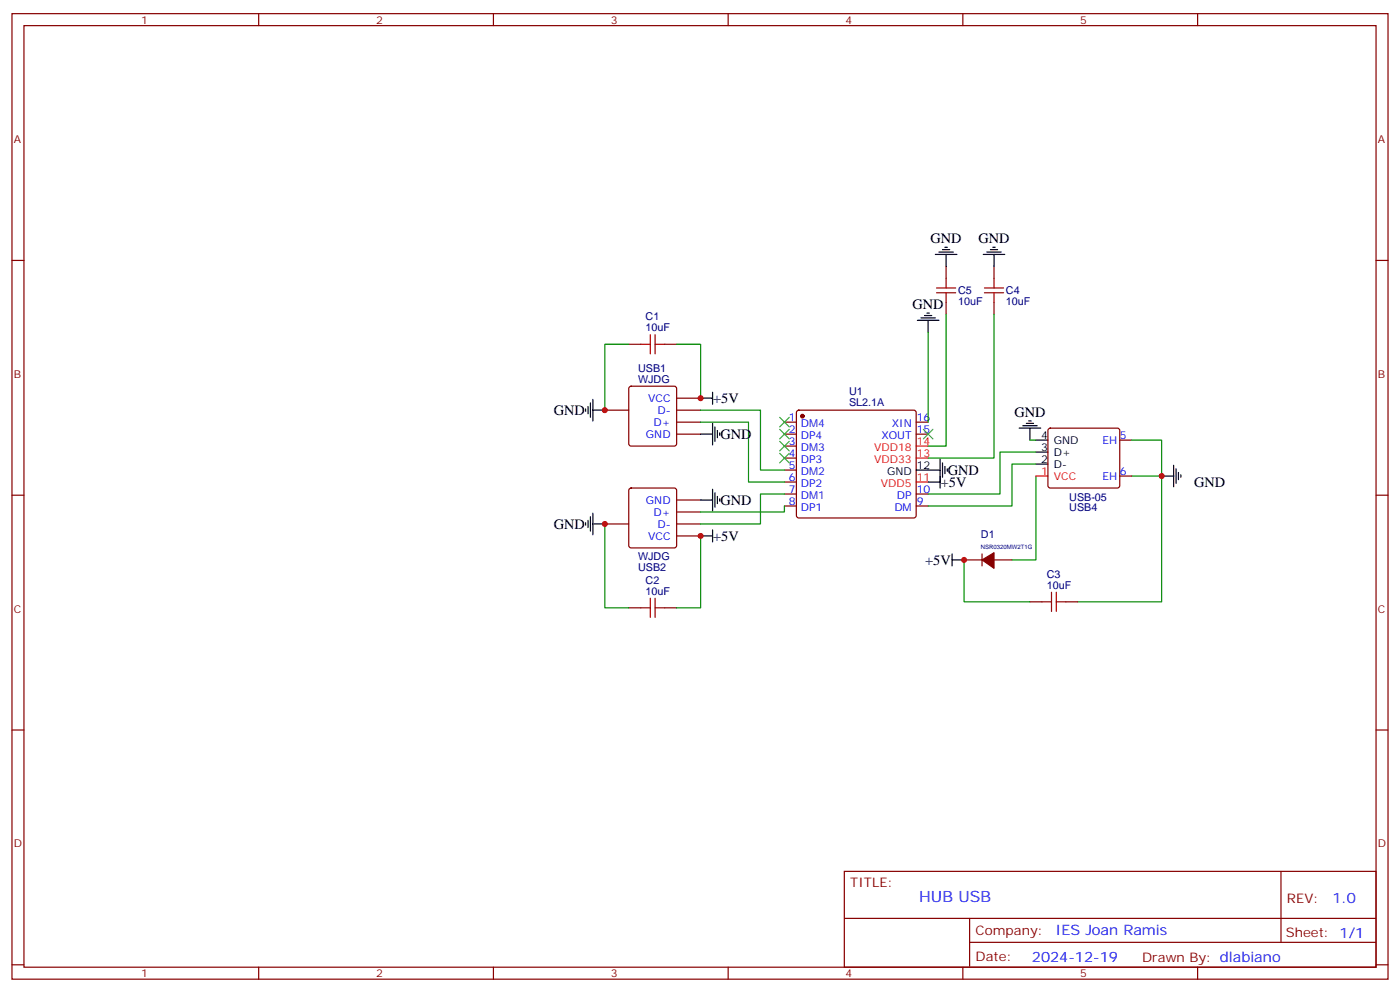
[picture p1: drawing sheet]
<svg xmlns="http://www.w3.org/2000/svg" width="412mm" height="292mm" viewBox="0 0 412 292" stroke-linecap="round" stroke-linejoin="round" font-family="sans-serif">
<g fill="none" stroke="#870000" stroke-width=".35">
<path d="M3.5 4h405.4v284.4h-405.4zM7.1 7.5h398.2v277.3h-398.2zM76.2 4v3.5M145.3 4v3.5M214.5 4v3.5M283.6 4v3.5M352.8 4v3.5M3.5 76.7h3.6M278.7 78.5v3.5M292.8 78.5v3.5M405.3 76.7h3.6M278.7 89v3.6"/>
<path d="M292.8 89v3.6M185.2 101.4h3.5M185.4 113.9l.5-.2h12.7l.5 .2 .2 .5v16.3l-.2 .5-.5 .2h-12.7l-.5-.3-.2-.4v-16.3zM195.8 101.4h3.5M199.3 117.3h7.1M178.2 120.8h7M199.3 120.8h7.1M199.3 127.8h7.1M199.3 124.3h7.1M231.1 127.8h3.5M231.1 124.3h3.5M231.1 131.4h3.5"/>
<path d="M231.1 134.9h3.5M231.1 138.4h3.5M234.8 121l.5-.2h33.9l.5 .2 .2 .5v30.3l-.3 .5-.4 .2h-33.9l-.5-.2-.2-.5v-30.3zM269.9 127.8h3.5M269.9 124.3h3.5M308.9 126.3l.5-.2h19.7l.5 .2 .2 .5v16.2l-.2 .5-.5 .2h-19.7l-.5-.2-.2-.5v-16.2zM329.8 129.6h3.6M3.5 145.8h3.6M178.2 154.3h7M185.4 143.9l.5-.2h12.7l.5 .2 .2 .5v16.3l-.2 .5-.5 .2h-12.7l-.5-.3-.2-.4v-16.3zM199.3 154.3h7.1M199.3 147.2h7.1"/>
<path d="M199.3 150.8h7.1M199.3 157.8h7.1M231.1 142h3.5M231.1 145.5h3.5M231.1 149h3.5M269.9 145.5h3.5M269.9 149h3.5M329.8 140.2h3.6M405.3 145.8h3.6M185.2 179h3.5M195.8 179h3.5M284 164.9h5.3"/>
<path d="M289.3 163.1v3.6M292.8 164.9h5.3M303.4 177.2h3.5M314 177.2h3.5M3.5 215h3.6M405.3 215h3.6M248.7 256.6h156.6v28.2h-156.6zM377.3 256.6v20.9M248.7 270.5h156.5M285.6 277.5h119.6M285.6 270.5v14.1M3.5 284.1h3.6"/>
<path d="M76.2 284.8v3.6M145.3 284.8v3.6M214.5 284.8v3.6M283.6 284.8v3.6M352.8 284.8v3.6M405.3 284.1h3.6"/>
</g>
<g fill="#870000" stroke="#870000" stroke-width=".35">
<path d="M289.3 164.9l3.5-2.1v4.6z"/>
<circle cx="236.4" cy="122.6" r=".53"/>
</g>
<path d="M269.9 134.9h3.5M269.9 131.4h3.5M269.9 142h3.5M305.2 140.2h3.5" fill="none" stroke="#f00" stroke-width=".35"/>
<g fill="none" stroke="#000" stroke-width=".35">
<path d="M275.5 74.9h6.4M276.6 74.2h4.2M277.6 73.5h2.2M278.3 72.8h.7M278.7 74.9v3.6M289.6 74.9h6.4M290.7 74.2h4.2M291.7 73.5h2.2M292.5 72.8h.7M292.8 74.9v3.6M270.2 94.3h6.4M271.3 93.6h4.2"/>
<path d="M272.3 92.9h2.2M273 92.2h.8M273.4 94.3v3.6M173.2 119.7v2.1M173.9 118.7v4.2M174.6 117.6v6.4M206.4 117.3h3.5M209.9 115.5v3.5M172.5 120.4v.7M174.6 120.8h3.6M206.4 127.8h3.5M209.9 124.7v6.3"/>
<path d="M210.6 125.7v4.3M211.3 126.8v2.1M212 127.5v.7M269.9 138.4h7M276.9 135.3v8.4M277.6 136.3v4.2M278.3 137.4v2.1M279 138.1v.7M300.2 126.1h6.4M301.3 125.4h4.2M302.3 124.7h2.1M303 124h.7"/>
<path d="M303.4 126.1v3.5M305.2 129.6h3.5M305.2 133.1h3.5M305.2 136.7h3.5M345.7 137v6.4M346.4 138.1v4.2M347.1 139.1v2.2M347.8 139.8v.7M172.5 154v.7M173.2 153.2v2.2M173.9 152.2v4.2M174.6 151.1v6.4"/>
<path d="M174.6 154.3h3.6M206.4 147.2h3.5M206.4 157.8h3.5M209.9 144.1v6.3M209.9 156.1v3.5M210.6 145.1v4.3M211.3 146.2v2.1M212 146.9v.7M273.4 142h3.5M342.2 140.2h3.5M280.5 164.9h3.5M280.5 163.1v3.6"/>
</g>
<g fill="none" stroke="#008700" stroke-width=".35">
<path d="M273.4 97.9v26.4M278.7 92.6v38.8h-5.3M292.8 92.6v42.3h-19.4M185.2 101.4h-7v19.4M199.3 101.4h7.1v15.9M206.4 120.8h17.6v17.6h7.1M206.4 124.3h14.1v17.7h10.6M303.4 129.6h1.8M305.2 133.1h-10.6v12.4h-21.2M305.2 136.7h-7.1v12.3h-24.7M333.4 129.6h8.8v10.6M178.2 154.3v24.7h7"/>
<path d="M206.4 157.8v21.2h-7.1M231.1 149v1.8h-24.7M231.1 145.5h-7.1v8.8h-17.6M305.2 140.2v24.7h-7.1M333.4 140.2h8.8v37h-24.7M284 164.9v12.3h19.4"/>
</g>
<g fill="none" stroke="#a10000" stroke-width=".35">
<path d="M191.6 98.6v5.6M193 98.6v5.6M275.9 84.8h5.6M275.9 86.2h5.6M278.7 82v2.8M278.7 86.2v2.8M290 84.8h5.6M290 86.2h5.6M292.8 82v2.8M292.8 86.2v2.8M188.7 101.4h2.9M193 101.4h2.8"/>
<path d="M188.7 179h2.9M191.6 176.2v5.6M193 176.2v5.6M193 179h2.8M306.9 177.2h2.8M309.7 174.4v5.7M311.1 177.2h2.9M311.1 174.4v5.7"/>
</g>
<path d="M229.7 122.9l2.8 2.8M229.7 126.4l2.8 2.9M229.7 130l2.8 2.8M229.7 133.5l2.8 2.8M232.5 122.9l-2.8 2.8M232.5 126.4l-2.8 2.9M232.5 130l-2.8 2.8M232.5 133.5l-2.8 2.8M272 126.4l2.8 2.9M274.8 126.4l-2.8 2.9" fill="none" stroke="#3c3" stroke-width=".35"/>
<g fill="#c00">
<circle cx="178.2" cy="120.8" r=".88"/>
<circle cx="206.4" cy="117.3" r=".88"/>
<circle cx="206.4" cy="157.8" r=".88"/>
<circle cx="178.2" cy="154.3" r=".88"/>
<circle cx="284" cy="164.9" r=".88"/>
<circle cx="342.2" cy="140.2" r=".88"/>
</g>
<text font-size="4.6" fill="#00f" x="270.8" y="265.6">HUB USB</text>
<g font-size="4.2">
<text x="274.1" y="71.6">GND</text>
<text x="288.2" y="71.6">GND</text>
<text x="268.8" y="91">GND</text>
<text x="210.1" y="118.6">+5V</text>
<text x="163.2" y="122.2">GND</text>
<text x="298.8" y="122.9">GND</text>
<text x="212.2" y="129.2">GND</text>
<text x="277.1" y="143.4">+5V</text>
<text x="279.2" y="139.9">GND</text>
<text x="351.7" y="143.4">GND</text>
<text x="212.2" y="148.6">GND</text>
<text x="163.2" y="155.7">GND</text>
<text x="210.1" y="159.2">+5V</text>
<text x="272.5" y="166.3">+5V</text>
</g>
<g font-size="4.2" fill="#00f">
<text x="392.5" y="265.9">1.0</text>
<text x="310.9" y="275.4">IES Joan Ramis</text>
<text x="304" y="283.2">2024-12-19</text>
</g>
<g font-size="3.9" fill="#800">
<text x="250.5" y="261.2">TITLE:</text>
<text x="379.1" y="265.9">REV:</text>
<text x="287.4" y="275.4">Company:</text>
<text x="378.7" y="276">Sheet: 1/1</text>
<text x="287.4" y="283.1">Date:</text>
<text x="336.4" y="283.2">Drawn By: dlabiano</text>
</g>
<g font-size="3.2" fill="#800">
<text x="41.6" y="7">1</text>
<text x="110.8" y="7">2</text>
<text x="179.9" y="7">3</text>
<text x="249.1" y="7">4</text>
<text x="318.2" y="7">5</text>
<text x="4.1" y="42.1">A</text>
<text x="405.9" y="42.1">A</text>
<text x="4.1" y="111.3">B</text>
<text x="405.9" y="111.3">B</text>
<text x="4.1" y="180.4">C</text>
<text x="405.9" y="180.4">C</text>
<text x="4.1" y="249.6">D</text>
<text x="405.9" y="249.6">D</text>
<text x="41.6" y="287.8">1</text>
<text x="110.8" y="287.8">2</text>
<text x="179.9" y="287.8">3</text>
<text x="249.1" y="287.8">4</text>
<text x="318.2" y="287.8">5</text>
</g>
<g font-size="3.2" fill="#000080">
<text x="282.2" y="89.9">10uF</text>
<text x="282.2" y="86.6">C5</text>
<text x="296.3" y="89.9">10uF</text>
<text x="296.3" y="86.6">C4</text>
<text x="190.2" y="94.3">C1</text>
<text x="190.2" y="97.5">10uF</text>
<text x="188" y="112.7">WJDG</text>
<text x="188" y="109.5">USB1</text>
<text x="250.1" y="119.7">SL2.1A</text>
<text x="250.1" y="116.4">U1</text>
<text x="315" y="147.4">USB-05</text>
<text x="315" y="150.6">USB4</text>
<text x="288.9" y="158.5">D1</text>
<text x="188" y="164.9">WJDG</text>
<text x="188" y="168.1">USB2</text>
<text x="190.2" y="171.9">C2</text>
<text x="308.3" y="173.4">10uF</text>
<text x="308.3" y="170.2">C3</text>
<text x="190.2" y="175.1">10uF</text>
</g>
<g font-size="3.2" fill="#00f">
<text x="191" y="118.3">VCC</text>
<text x="192.5" y="125.4">D+</text>
<text x="193.7" y="121.8">D-</text>
<text x="232.4" y="124">1</text>
<text x="235.9" y="125.7">DM4</text>
<text x="262.7" y="125.7">XIN</text>
<text x="270.1" y="124">16</text>
<text x="190.3" y="128.9">GND</text>
<text x="232.4" y="127.5">2</text>
<text x="232.4" y="131">3</text>
<text x="235.9" y="129.3">DP4</text>
<text x="259.6" y="129.3">XOUT</text>
<text x="270.1" y="127.5">15</text>
<text x="324.7" y="130.7">EH</text>
<text x="329.8" y="129.3">5</text>
<text x="232.4" y="134.5">4</text>
<text x="235.9" y="132.8">DM3</text>
<text x="235.9" y="136.3">DP3</text>
<text x="232.4" y="138.1">5</text>
<text x="232.4" y="141.6">6</text>
<text x="235.9" y="139.8">DM2</text>
<text x="235.9" y="143.4">DP2</text>
<text x="324.7" y="141.3">EH</text>
<text x="329.8" y="139.8">6</text>
<text x="190.3" y="148.3">GND</text>
<text x="232.4" y="145.1">7</text>
<text x="232.4" y="148.7">8</text>
<text x="235.9" y="146.9">DM1</text>
<text x="264.2" y="146.9">DP</text>
<text x="270.1" y="148.7">9</text>
<text x="270.1" y="145.1">10</text>
<text x="192.5" y="151.8">D+</text>
<text x="193.7" y="155.4">D-</text>
<text x="235.9" y="150.4">DP1</text>
<text x="263.5" y="150.4">DM</text>
<text x="191" y="158.9">VCC</text>
</g>
<g font-size="3.2" fill="#f00">
<text x="270.1" y="131">14</text>
<text x="257.5" y="136.3">VDD33</text>
<text x="257.5" y="132.8">VDD18</text>
<text x="270.1" y="134.5">13</text>
<text x="259.5" y="143.4">VDD5</text>
<text x="270.1" y="141.6">11</text>
<text x="306.7" y="139.8">1</text>
<text x="310.4" y="141.3">VCC</text>
</g>
<g font-size="3.2">
<text x="306.7" y="129.3">4</text>
<text x="310.4" y="130.7">GND</text>
<text x="306.7" y="132.8">3</text>
<text x="306.7" y="136.3">2</text>
<text x="310.4" y="134.2">D+</text>
<text x="310.4" y="137.7">D-</text>
<text x="261.3" y="139.8">GND</text>
<text x="270.1" y="138.1">12</text>
</g>
<text font-size="1.8" fill="#000080" x="288.9" y="161.7">NSR0320MW2T1G</text>
</svg>
